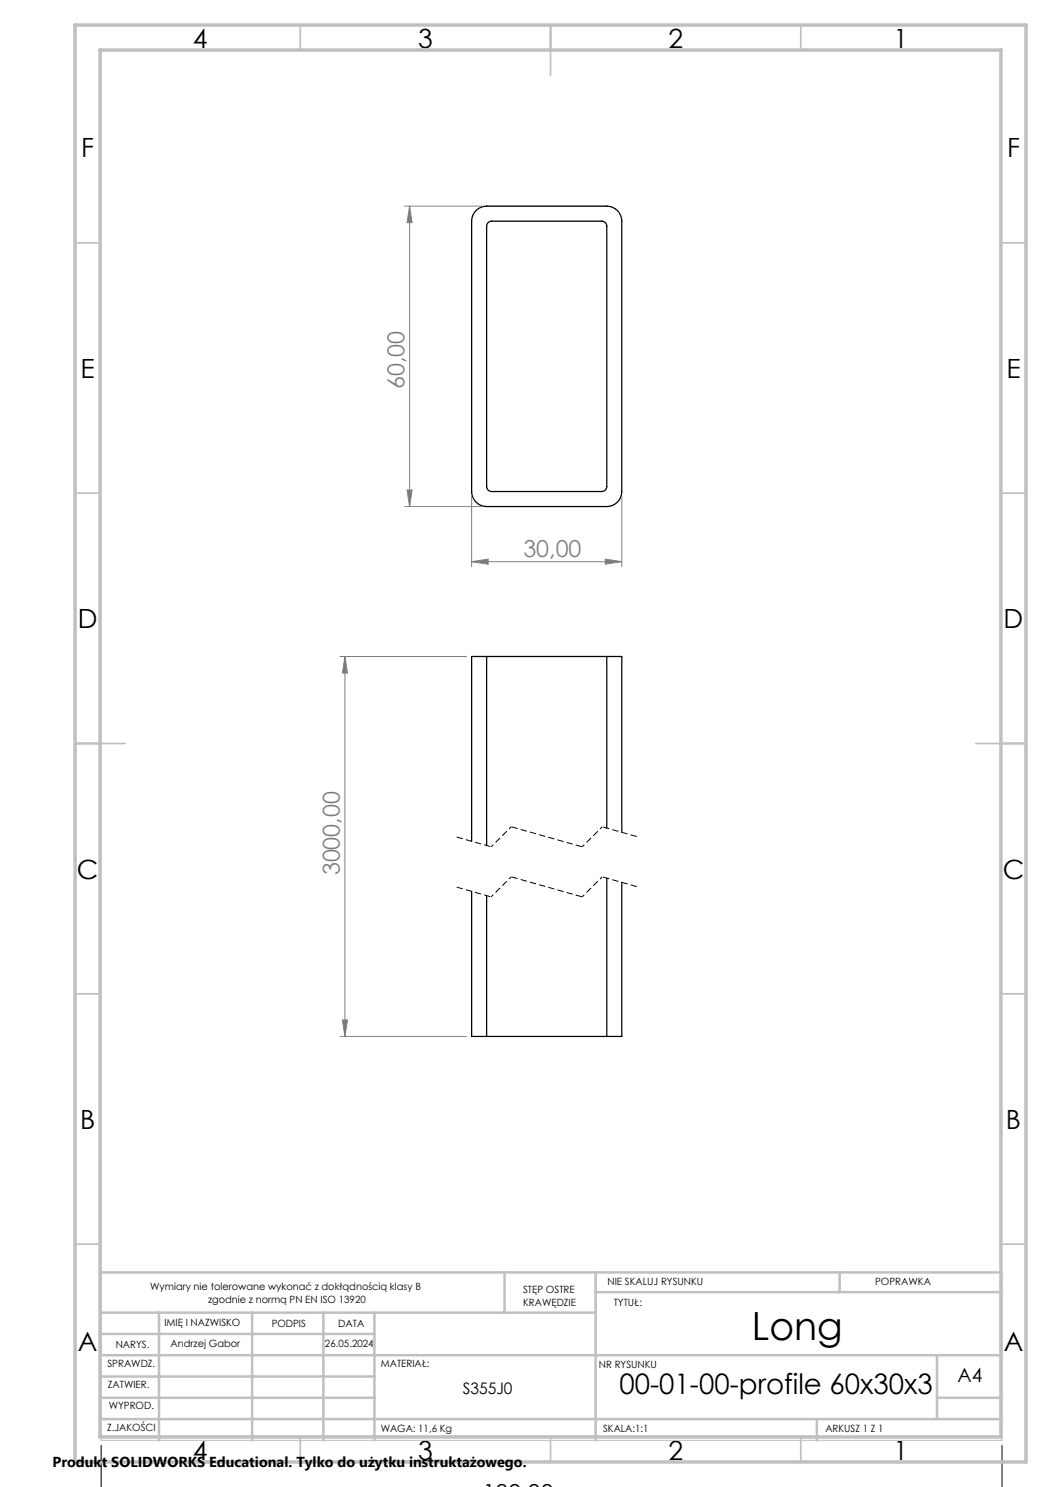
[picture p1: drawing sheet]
<svg xmlns="http://www.w3.org/2000/svg" width="210mm" height="297mm" viewBox="0 0 210 297" stroke-linecap="round" stroke-linejoin="round" font-family="sans-serif">
<path d="M95.1 42.1a3 3 0 0 1 2.1-.9h24a3 3 0 0 1 3 3v54a3 3 0 0 1-3 3h-24a3 3 0 0 1-3-3v-54a3 3 0 0 1 .9-2.1zM97.5 44.5l.7-.3h22a1 1 0 0 1 1 1v52a1 1 0 0 1-1 1h-22a1 1 0 0 1-1-1v-52zM97.2 131.1h-3v36.9M97.2 131.1v37.8M97.2 131.1h24M121.2 131.1h3v35.1M121.2 131.1v34.3M94.2 178v29h3M97.2 178.9v28.1M121.2 175.4v31.6M124.2 176.2v30.8h-3M97.2 207h24" fill="none" stroke="#000" stroke-width=".25"/>
<g fill="none" stroke="#808080" stroke-width=".2">
<path d="M80.8 41.2h15.4M81.8 41.2l.5 3.3h-1zM81.8 41.2v60M81.3 97.9h1l-.5 3.3zM94.2 99.2v14M124.2 99.2v14M80.8 101.2h15.4M94.2 112.2l3.3-.5v1zM94.2 112.2h30M120.9 111.7l3.3 .5-3.3 .5zM67.9 131.1h25.3M68.9 131.1v75.9"/>
<path d="M68.9 131.1l.5 3.3h-1zM67.9 207h25.3M68.4 203.7h1l-.5 3.3z"/>
</g>
<path d="M98.1 179.1l-7-2M98.1 169.1l-7-2M127.4 177.1l-7.1-2M127.4 167.1l-7.1-2" fill="none" stroke="#000" stroke-width=".2" stroke-dasharray="1.3 .6" stroke-dashoffset="-.2" stroke-linecap="butt"/>
<path d="M102.1 175.1l-4 4M102.1 165.1l-4 4M120.3 175.1l-4 4M120.3 165.1l-4 4" fill="none" stroke="#000" stroke-width=".2" stroke-dasharray="1.3 .6" stroke-dashoffset=".7" stroke-linecap="butt"/>
<path d="M116.3 179.1l-14.2-4M116.3 169.1l-14.2-4" fill="none" stroke="#000" stroke-width=".2" stroke-dasharray="1.3 .6" stroke-dashoffset="-.1" stroke-linecap="butt"/>
<path d="M20.2 288.7v8.4M200.2 288.7v8.4" fill="none" stroke="#000" stroke-width=".2"/>
<path d="M20.2 254.1h180v33.6h-180z" fill="none" stroke="#c0c0c0" stroke-width=".2"/>
<g fill="none" stroke="#c0c0c0" stroke-width=".35">
<path d="M60 5v5M110 5v10M160 5v5M15 48.5h5M200 48.5h5M15 98.5h5M200 98.5h5M15 148.5h10M195 148.5h10M15 198.5h5M200 198.5h5M15 248.5h5"/>
<path d="M200 248.5h5M60 287v5M110 287v5M160 287v5"/>
</g>
<g fill="none" stroke="#c0c0c0" stroke-width=".5">
<path d="M20 231.8v55.2M20.2 254.1h180M100.8 254.1v8.1M119 254.1v33.6M119 258.1h81.2M167.8 254.1v4M20.2 266.4h54.6M20.2 262.2h98.8M20.2 279.2h54.6M20.2 274.9h54.6M20.2 270.7h180M31.8 262.2v25.5"/>
<path d="M50.4 262.2v25.5M64.6 262.2v25.5M74.8 262.2v25.5M187.2 279.2h13M187.2 270.7v12.7M20.2 283.4h180M163.2 283.4v4.3"/>
</g>
<path d="M15 5h190v287h-190zM20 10h180v277h-180z" fill="none" stroke="#c0c0c0" stroke-width=".7"/>
<g fill="#808080">
<path d="M68.9 131.1l.5 3.3h-1zM68.4 203.7h1l-.5 3.3zM81.8 41.2l.5 3.3h-1zM81.3 97.9h1l-.5 3.3z"/>
<path d="M94.2 112.2l3.3-.5v1zM120.9 111.7l3.3 .5-3.3 .5z"/>
</g>
<text font-size="7.8" x="150.3" y="267.6">Long</text>
<text font-size="5.6" x="123.8" y="278.4">00-01-00-profile 60x30x3</text>
<g font-size="5.3">
<text x="38.5" y="9.5">4</text>
<text x="83.5" y="9.5">3</text>
<text x="133.6" y="9.5">2</text>
<text x="178.6" y="9.5">1</text>
<text x="16.2" y="31.3">F</text>
<text x="201.2" y="31.3">F</text>
<text x="16.1" y="75.5">E</text>
<text x="201.1" y="75.5">E</text>
<text x="15.5" y="125.5">D</text>
<text x="200.5" y="125.5">D</text>
<text x="15.4" y="175.5">C</text>
<text x="200.4" y="175.5">C</text>
<text x="16" y="225.5">B</text>
<text x="201" y="225.5">B</text>
<text x="15.5" y="269.8">A</text>
<text x="200.5" y="269.8">A</text>
<text x="38.5" y="291.5">4</text>
<text x="83.5" y="291.5">3</text>
<text x="133.6" y="291.5">2</text>
<text x="178.6" y="291.5">1</text>
</g>
<g font-size="4.7" fill="#808080">
<text x="80.8" y="77.7" transform="rotate(-90 80.8 77.7)">60,00</text>
<text x="104.6" y="111.2">30,00</text>
<text x="67.9" y="174.9" transform="rotate(-90 67.9 174.9)">3000,00</text>
</g>
<text font-size="3.9" x="191.3" y="276">A4</text>
<text font-size="3.2" x="92.5" y="278.4">S355J0</text>
<text font-size="2.9" x="10.5" y="292.9">Produkt SOLIDWORKS Educational. Tylko do użytku instruktażowego.</text>
<g font-size="2">
<text x="30" y="257.7">Wymiary nie tolerowane wykonać z dokłądnością klasy B</text>
<text x="121.4" y="256.6">NIE SKALUJ RYSUNKU</text>
<text x="174.9" y="256.6">POPRAWKA</text>
<text x="41.6" y="260.2">zgodnie z normą PN EN ISO 13920</text>
<text x="104.5" y="258.3">STĘP OSTRE</text>
<text x="104.5" y="260.8">KRAWĘDZIE</text>
<text x="122.6" y="260.8">TYTUŁ:</text>
<text x="23.1" y="269.3">NARYS.</text>
<text x="32.9" y="264.9">IMIĘ I NAZWISKO</text>
<text x="34.1" y="269.1">Andrzej Gabor</text>
<text x="54.3" y="265.1">PODPIS</text>
<text x="64.9" y="269.1">26.05.2024</text>
<text x="67.6" y="265.1">DATA</text>
<text x="21.5" y="273">SPRAWDZ.</text>
<text x="76.1" y="273">MATERIAŁ:</text>
<text x="119.7" y="273.1">NR RYSUNKU</text>
<text x="21.6" y="277.1">ZATWIER.</text>
<text x="21.7" y="281.5">WYPROD.</text>
<text x="21.4" y="285.9">Z.JAKOŚCI</text>
<text x="76.1" y="286">WAGA: 11,6 Kg</text>
<text x="120.5" y="286.1">SKALA:1:1</text>
<text x="164.9" y="286.1">ARKUSZ 1 Z 1</text>
</g>
</svg>
